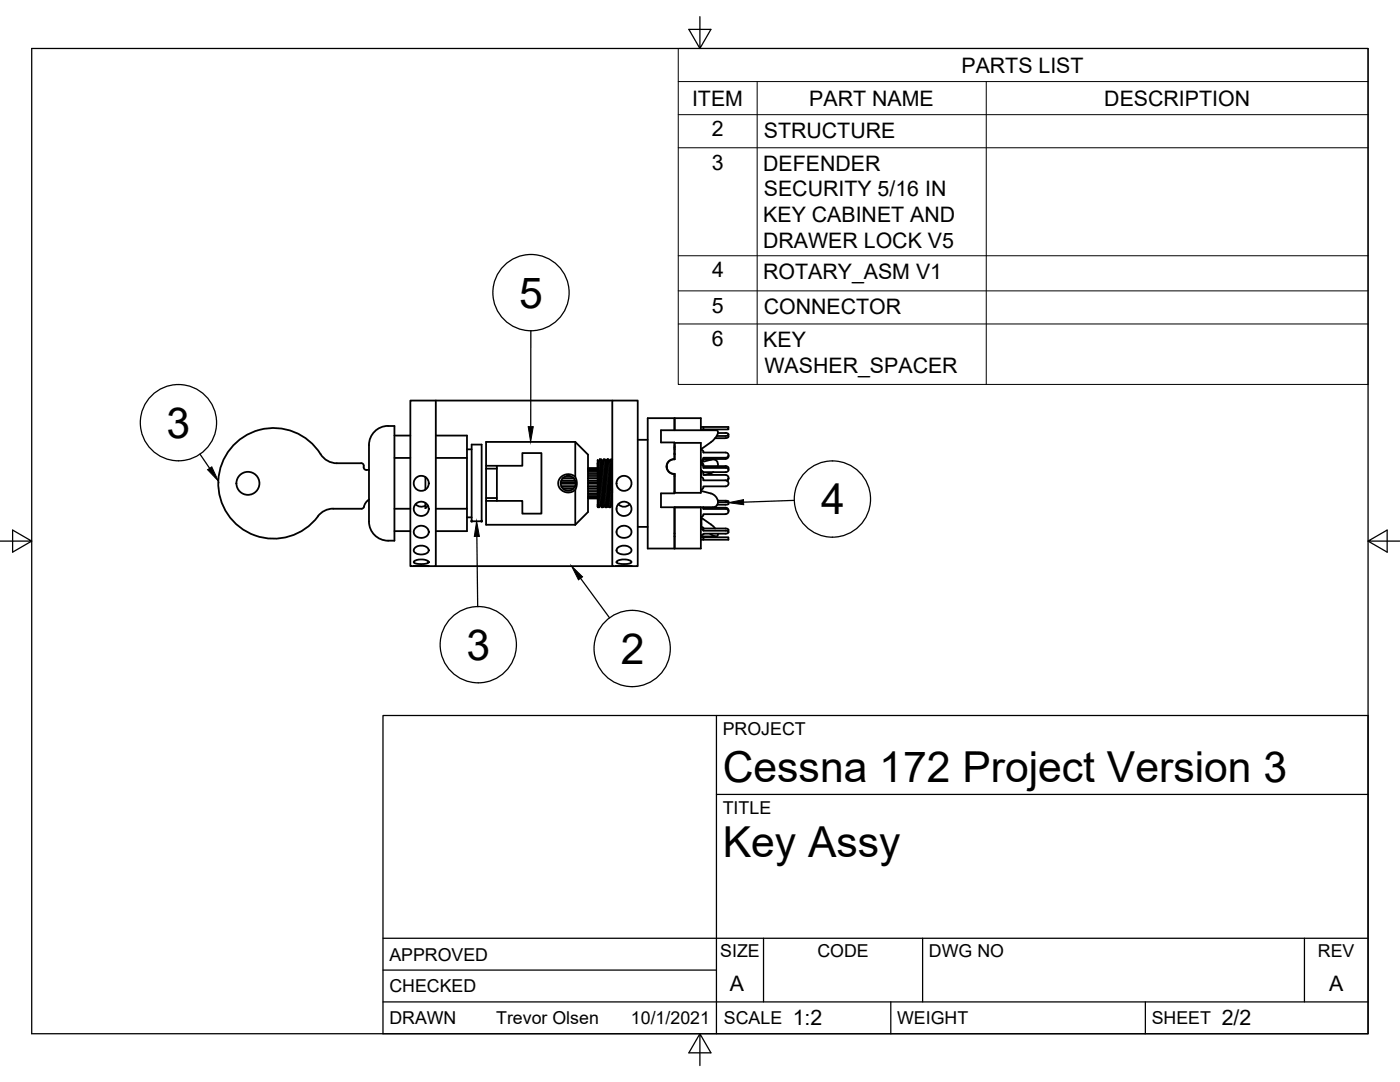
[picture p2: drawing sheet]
<svg xmlns="http://www.w3.org/2000/svg" width="279mm" height="216mm" viewBox="0 0 279 216" stroke-linecap="round" stroke-linejoin="round" font-family="sans-serif">
<!-- layer: Visible -->
<g fill="none" stroke="#000" stroke-width=".36">
<path d="M87 79.9h35.2M64 90.6a3.8 3.8 0 0 0 3.2 1.8M64 90.6a11 11 0 0 0-16.3-2.7 11 11 0 0 0-.8 16.5 11 11 0 0 0 16.5-1.4M67.2 92.4h4.9M72.1 92.4a.6 .6 0 0 1 .5 .9l.2 .4 .8 .1M73.6 99.7l-.5 .5-.4 .6a.67 .67 0 0 1-.6 .7h-5.6M77.4 85h1.3v22.9h-1.3M77.5 85a4.1 4.1 0 0 0-3.9 4.9v13.1a4.1 4.1 0 0 0 3.9 4.9M78.7 91.4h3.2M78.7 86.9h3.2M84.9 95.2v2.5M87 86.9h6.2v4.5h-6.2"/>
<path d="M93.2 91.4v10.1h-6.2M93.2 89.7h.9M94.1 88.7h2v15.3h-2zM97 88.2h17.8l2.5 2.5v11.5l-2.5 2.5h-17.8v-4.8h7.2v2.6h3.9v-12.1h-3.9v2.5h-7.2zM97 93.5v6.4M97 99.4h2.2v.5M97 92.9v.6M99.2 92.9v.6h-2.2M99.2 93.5v5.9M111.9 96.5h3M111.9 96.3h3M112 95.9h2.8"/>
<path d="M112 97h2.8M112.1 97.1h2.6M112.2 95.5h2.4M112.3 95.4h2.2M112.4 97.5h2M113.1 95h.6M114.8 88.2v6.9l.3 1.2-.3 1.4v7M114.8 95.1l-1.1-.5-1 .1-.9 .6-.4 1 .3 1.1 1 .7 1 .2 1.1-.6M117.3 95h2M117.3 93.9h2M117.3 98.4h2M117.3 94.2h2"/>
<path d="M117.3 93.5h2M117.3 93.6h2M117.3 99.4h2M117.3 99.1h2M117.3 99.3h2M117.3 98.8h2M117.3 97.5h2M117.3 98h2M117.3 96.5h2M117.3 97h2M117.3 95.5h2M117.3 95.9h2"/>
<path d="M117.3 94.6h2M117.3 97.1h2M117.3 96.3h2M117.3 95.4h2M119.4 92.1l.3-.4 .3 9 .1 .5h.2M119.5 92.1l.3 8.7M119.5 92.1l-.2-.3v.6M119.7 91.7h.3v.5l.3 9 .3-.4M120 91.7l.2 .4M120.2 92.1l.3-.4 .3 9.3v.2h.3M120.2 92.1l.4 8.7M120.5 91.7h.2l.1 .4 .3 9.1 .2-.4"/>
<path d="M120.7 91.7l.3 .8 .3 8.3M120.9 92.1l.3-.4 .3 9.1 .1 .4h.2M121.2 91.7h.3v.2l.3 9.3 .3-.4M121.5 91.7l.2 .4M121.7 92.1l.3-.4 .2 6.6M121.7 92.1l.4 8.7M121.9 91.7h.3M127.3 87.8h2M133.1 93.1v.4M134.6 90.5l.1 .1M134.6 89.6l.1 .1M134.6 89.3h.1"/>
<path d="M134.6 91.6l-.7 .1-.5 .4-.4 .9 .1 .5 .3 .6 .6 .4 .6 .1v3.8h-2.7v2.8h10.3a1.13 1.13 0 0 0 1.1-.7 1.13 1.13 0 0 0-.4-1.3l-1-.7M134.6 85.9v-2.5h-5.3v26.1h5.3v-8.3M134.6 95h.1M134.6 98.2h.1M134.6 89h.1M134.7 85.9v-2.5h5.2v2.5M134.7 88.4h5.2v9.9h-5.2v-3.7l-.7-.2-.4-.2-.5-.9v-.5l.3-.6 .5-.4 .8-.1zM134.7 90.6l-.1 .1M139.9 93.8v1.4a.51 .51 0 0 1 .5 .6h4.4a.6 .6 0 0 1 .6 .6 .6 .6 0 0 1-.6 .6h-4.4a.52 .52 0 0 1-.5 .7M139.9 85.2h5.5v.5h-5.5M139.9 94.3h.1M139.9 94.1h.1"/>
<path d="M139.9 93.9h.1M139.9 97.9l2 .6M139.9 89.7a.48 .48 0 0 1 .5 .6h4.4l.3 .1 .3 .4-.3 .5h-.3h-4.4v.2M139.9 92.7l.4 .2 .1 .2M139.9 93.9l.4 .2 .1 .3M140 92.1v.4h-.1M140 92.4l.4 .3M140.4 91.5l-.1 .2-.4 .2M140.4 91.5a.51 .51 0 0 1-.5 .6M140.4 92.7v.7l4.4-.1 .3 .1 .3 .4-.3 .4h-.3h-4.4v.6h4.4a.58 .58 0 0 1 .6 .4 .58 .58 0 0 1-.4 .7M140.4 93h4.4h.3l.3 .4M140.4 85.2v.5"/>
<path d="M140.4 91.6h4.4M140.4 91.7h1.8M141.9 94.4l-1.3 .4M141.9 91.7l-1.9 .5M141.9 88.2l-2 1.5M141.9 91.7a1.03 1.03 0 0 1 1.1 .2 1.03 1.03 0 0 1 .3 1.1M142.4 94.2l-.5 .2M142.7 87.4h2.1M142.9 85.9h-11v2.4h2.7v3.4M142.9 85.8l.2 .1a1.51 1.51 0 0 1-.6 1.8l-.6 .5M143.3 99.9h1.8l.3 .2-.3 .1h-1.8M143.3 86.4h1.5"/>
<path d="M144.8 86.4l.5 .1v.3l-.5 .2h-1.8M145.4 90.8a.56 .56 0 0 1-.6 .8M145.4 86.7l-.1 .6-.5 .1M145.4 95.4v.3l-.3 .3M145.4 93.4v.4M66.5 101.5a3.8 3.8 0 0 0-3.1 1.5M78.7 101.5h3.2M78.7 106h3.2M82.6 113h3zM82.6 113h-.7v-33.1h5.1v33.1h-1.4M82.6 112.1l.6-.4 1.1-.1 1 .2 .3 .4-.5 .3-1.1 .1-1.1-.2-.3-.2zM82.7 109.4l.9-.5h1l.8 .5 .2 .5-.3 .4-.5 .3h-1.2l-.6-.2-.3-.3-.1-.4z"/>
<path d="M82.9 105.4l.7-.4h1l.8 .6 .1 .9-.4 .5-.5 .3h-.6l-.7-.1-.5-.4-.2-.4v-.5zM82.9 100.6a1.54 1.54 0 0 0 2 .3M84.9 100.4v1M85.4 100.9l-.5 .5M87 113h35.2M93.2 101.5v4.5h-6.2M93.2 103.2h.9M119.3 100.6v.6M119.8 100.8l-.2 .4-.3-8.8v8.5v.3h.3M119.8 100.8l.3 .4M120.6 100.8l.2 .4M121.3 100.8l.3 .4"/>
<path d="M122.1 100.8l.1 .2M123 113h-.8v-33.1h5.1v33.1h-4.3h3M123 112.1l.6-.4 1.2-.1 .9 .2 .3 .4-.4 .3-1.1 .1-1.2-.2zM123.2 109.3l.9-.4h1l.8 .5 .1 .5-.3 .4-.5 .3h-1.3l-.8-.4-.1-.5zM123.3 105.5l.8-.6 1.1 .2 .7 .6 .1 .6-.1 .4-.3 .3-.6 .3-1.2-.1-.5-.4-.3-.5zM123.4 100.6a1.54 1.54 0 0 0 2.3 0M127.3 105.1h2M134.6 107h.1M134.6 106.4h.1M134.7 101.2v8.3h5.2v-8.3M139.9 107.7h.5M139.9 107.2h.5v.5h5v-.5h-5"/>
<path d="M139.9 103.5h.1M139.9 103.3h.1M139.9 105h.1M139.9 104.8h.1M139.9 104.6h.1M139.9 104.5h.1M139.9 104.3h.1M139.9 103.9h.1M139.9 103.8h.1M139.9 103.7h.1M139.9 103.6h.1M139.9 107h3"/>
<path d="M139.9 105.1l.4 .2 .1 .6h4.4l.5 .1 .1 .2-.3 .2-.3 .1h-4.4l-.1 .2-.4 .1M139.9 105.6l.5 .2M139.9 103.4l.1 .1M139.9 103.3l2.2 1.5 .6 .7M140 103.5v1.6M140 106.8l-.1 .2M140.3 101.2l.1 .2M140.4 105.5h4.7l.3 .3v.4M140.4 101.3h4.4a.57 .57 0 0 1 .6 .8M140.4 101.2v.4h4.4M143.3 106.5v.3a.9 .9 0 0 1-1.4-.2l-.2-.1M144.8 101.5l.3 .1 .3 .5-.1 .2-.5 .3h-4.4a.47 .47 0 0 1-.5 .5v.4"/>
<path d="M145.4 100.1v.5M145.4 100.6l-.6 .1h-1.6"/>
<circle cx="49.5" cy="96.4" r="2.3"/>
<circle cx="84.1" cy="96.4" r="1.5"/>
<circle cx="113.4" cy="96.4" r="1.49"/>
<circle cx="124.5" cy="96.4" r="1.49"/>
<circle cx="84.1" cy="101.5" r="1.47"/>
<circle cx="124.5" cy="101.5" r="1.46"/>
</g>
<g fill="#000" stroke="#000" stroke-width=".2">
<circle cx="94.1" cy="104" r=".17"/>
<circle cx="96.1" cy="104" r=".17"/>
</g>
<!-- layer: Border -->
<path d="M6.3 9.7h266.7v196.6h-266.7zM139.7 3.3v6.4l2.2-3.8h-4.4l2.2 3.8M0 108h6.3l-3.8-2.2v4.4l3.8-2.2M273 108l3.8 2.2v-4.4l-3.8 2.2h6.4M139.7 206.3l-2.2 3.8h4.4l-2.2-3.8v6.3" fill="none" stroke="#000" stroke-width=".25"/>
<!-- layer: Titleblock -->
<path d="M76.4 142.8h196.6v63.5h-196.6zM143 158.5h130M143 142.8v63.5M76.4 199.9h196.6M76.4 193.6h66.6M76.4 187.2h196.6M152.4 187.2v12.7M177.8 199.9v6.4M184.1 187.2v12.7M228.6 199.9v6.4M260.3 187.2v12.7" fill="none" stroke="#000" stroke-width=".25"/>
<!-- layer: BOM -->
<path d="M135.4 9.7h137.6v67h-137.6zM135.4 16.3h137.6M151.1 16.3v60.4M196.8 16.3v60.4M135.4 22.9h137.6M135.4 29.5h137.6M135.4 51h137.6M135.4 58h137.6M135.4 64.6h137.6" fill="none" stroke="#000" stroke-width=".2"/>
<!-- layer: 0 -->
<g fill="none" stroke="#000" stroke-width=".25">
<path d="M105.9 66v19.1M39.9 90.6l1.9 2.9M158.5 99.8l-10.1 .4M95.2 107l.1 14.1M115.9 115.4l5.7 7.9"/>
<circle cx="106" cy="58.4" r="7.6"/>
<circle cx="35.6" cy="84.3" r="7.6"/>
<circle cx="166.1" cy="99.6" r="7.6"/>
<circle cx="95.5" cy="128.6" r="7.6"/>
<circle cx="126.2" cy="129.4" r="7.6"/>
</g>
<path d="M41.4 93.7l.9-.5 1.3 2.8zM105.4 85.1h1l-.5 3.1zM95.1 104l.6 3h-1zM114.1 112.9l2.2 2.2-.9 .6zM145.4 100.3l3-.6v1z" fill="#000" stroke="#000" stroke-width=".2"/>
<g font-size="8.5">
<text x="103.6" y="61.4">5</text>
<text x="33.3" y="87.4">3</text>
<text x="163.9" y="102.6">4</text>
<text x="93.1" y="131.7">3</text>
<text x="123.9" y="132.5">2</text>
<text x="144.3" y="156">Cessna 172 Project Version 3</text>
<text x="144.3" y="171">Key Assy</text>
</g>
<g font-size="4.3">
<text x="191.9" y="14.5">PARTS LIST</text>
<text x="138.1" y="21.1">ITEM</text>
<text x="161.5" y="21.1">PART NAME</text>
<text x="220.4" y="21.1">DESCRIPTION</text>
<text x="142.1" y="27.2">2</text>
<text x="152.4" y="27.5">STRUCTURE</text>
<text x="142" y="33.8">3</text>
<text x="152.3" y="34.1">DEFENDER</text>
<text x="152.4" y="39.2">SECURITY 5/16 IN</text>
<text x="152.3" y="44.3">KEY CABINET AND</text>
<text x="152.3" y="49.5">DRAWER LOCK V5</text>
<text x="142.1" y="55.4">4</text>
<text x="152.3" y="55.7">ROTARY_ASM V1</text>
<text x="142" y="62.4">5</text>
<text x="152.4" y="62.7">CONNECTOR</text>
<text x="142.1" y="69">6</text>
<text x="152.3" y="69.2">KEY</text>
<text x="152.6" y="74.3">WASHER_SPACER</text>
<text x="145.7" y="197.7">A</text>
<text x="265.2" y="197.7">A</text>
<text x="158.2" y="204.6">1:2</text>
<text x="243.8" y="204.6">2/2</text>
</g>
<g font-size="3.5">
<text x="144.3" y="146.6">PROJECT</text>
<text x="144.3" y="162.3">TITLE</text>
<text x="77.7" y="191.7">APPROVED</text>
<text x="143.7" y="191">SIZE</text>
<text x="163.1" y="191">CODE</text>
<text x="185.4" y="191">DWG NO</text>
<text x="263" y="191">REV</text>
<text x="77.7" y="198">CHECKED</text>
<text x="77.7" y="204.4">DRAWN</text>
<text x="99" y="204.4">Trevor Olsen</text>
<text x="125.9" y="204.4">10/1/2021</text>
<text x="144.5" y="204.4">SCALE</text>
<text x="179" y="204.4">WEIGHT</text>
<text x="229.8" y="204.4">SHEET</text>
</g>
</svg>
